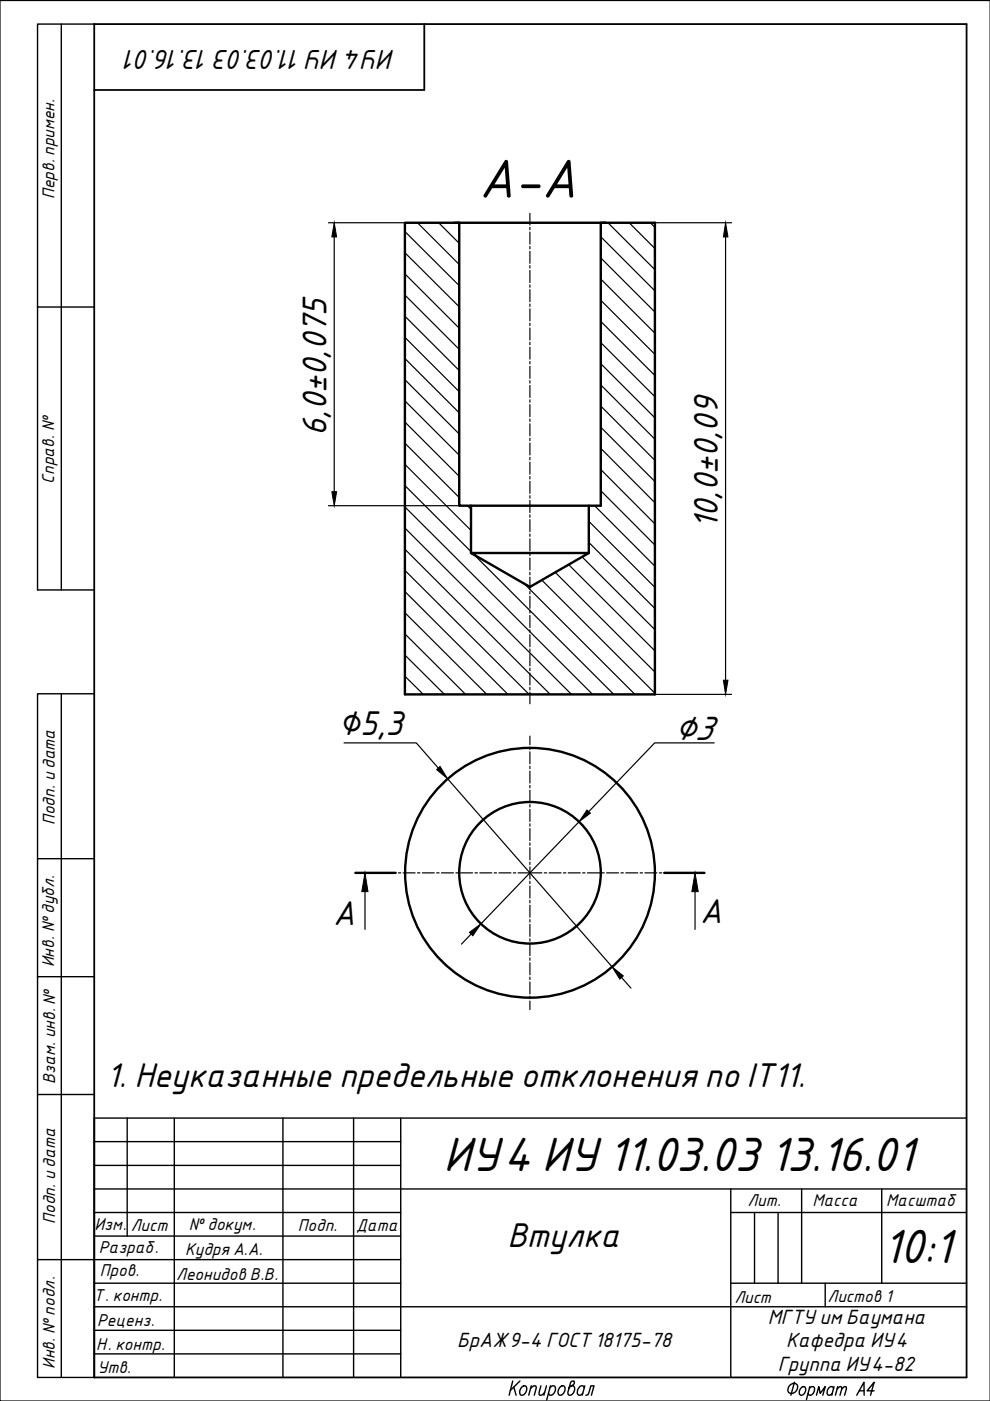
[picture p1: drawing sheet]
<svg xmlns="http://www.w3.org/2000/svg" width="210mm" height="297mm" viewBox="0 0 210 297" stroke-linecap="round" stroke-linejoin="round" font-family="sans-serif">
<!-- layer: KONTUR -->
<path d="M0 .1h209.9v296.9h-209.9z" fill="none" stroke="#000" stroke-width=".25"/>
<path d="M20 5.1h184.9v286.9h-184.9zM90 5.1v14h-70" fill="none" stroke="#000" stroke-width=".38"/>
<!-- layer: 0 -->
<g fill="none" stroke="#000" stroke-width=".25">
<path d="M85.9 58.1l11.5 11.5M85.9 53.6l11.5 11.5M85.9 49.1l11.5 11.5M88.5 47.2l8.9 8.9M93 47.2l4.4 4.4M127.4 59.2l11.5 11.4M127.4 54.7l11.5 11.5M127.4 50.2l11.5 11.5M128.9 47.2l10 10M133.4 47.2l5.5 5.5M137.9 47.2l1 1M85.9 76l11.5 11.5"/>
<path d="M85.9 71.5l11.5 11.5M85.9 67l11.5 11.6M85.9 62.6l11.5 11.5M127.4 77.1l11.5 11.5M127.4 72.6l11.5 11.5M127.4 68.1l11.5 11.5M127.4 63.7l11.5 11.4M85.9 98.5l14 14M85.9 94l11.5 11.5M85.9 89.5l11.5 11.5M85.9 85l11.5 11.5M85.9 80.5l11.5 11.5"/>
<path d="M127.4 99.6l11.5 11.5M127.4 95.1l11.5 11.5M127.4 90.6l11.5 11.5M127.4 86.1l11.5 11.5M127.4 81.6l11.5 11.5M85.9 116.4l30.8 30.8M85.9 112l35.3 35.2M85.9 107.5l39.7 39.7M85.9 102.9l14 14.1M99.1 107.2l.8 .8M100.5 117.6l29.6 29.6M120.6 119.7l18.3 18.3"/>
<path d="M123.4 118.1l15.5 15.4M124.8 115l14.1 14M124.8 110.5l14.1 14M126.1 107.2l12.8 12.8M127.4 104l11.5 11.6M85.9 138.9l8.3 8.3M85.9 134.4l12.8 12.8M85.9 129.9l17.3 17.3M85.9 125.4l21.8 21.8M85.9 120.9l26.3 26.3M111.1 123.7l23.5 23.5M114.9 123l24 24"/>
<path d="M117.7 121.4l21.2 21.1M72.9 157.5h15.4l4.6 5.3M85.9 143.4l3.8 3.8M112.4 156.1v1.8M112.4 158.4v.5M112.4 159.4v2.6M151.4 157.5h-12.6l-14 14.6M94.9 165.1l34.9 39.9M112.4 162.5v.5M112.4 163.5v2.5M112.4 166.5v.5M112.4 167.5v2.6"/>
<path d="M112.4 170.6v.5M112.4 171.6v2.5M112.4 174.7v.5M112.4 175.7v2.5M112.4 178.7v.5M112.4 179.7v2.6M122.8 174.2l-20.8 21.7M77.4 185.1h2.5M77.4 189v8M80.4 185.1h.5M81.4 185.1h2.5M84.5 185.1h.5"/>
<path d="M85.5 185.1h2.5M88.5 185.1h.5M89.5 185.1h2.6M92.6 185.1h.5M93.6 185.1h2.5M96.6 185.1h.6M97.7 185.1h2.5M99.9 198l-2.1 2.2M100.7 185.1h.5M101.7 185.1h2.6M104.8 185.1h.5M105.8 185.1h2.5"/>
<path d="M108.8 185.1h.5M109.9 185.1h5M112.4 182.8v.5M112.4 183.8v2.5M112.4 186.8v.6M112.4 187.9v2.5M112.4 190.9v.5M112.4 191.9v2.6M112.4 195v.5M112.4 196v2.5M112.4 199v.5M115.4 185.1h.5"/>
<path d="M116.4 185.1h2.6M119.5 185.1h.5M120.5 185.1h2.5M123.5 185.1h.5M124.5 185.1h2.6M127.6 185.1h.5M128.6 185.1h2.5M131.7 185.1h.5M132.7 185.1h2.5M135.7 185.1h.5M136.7 185.1h2.6M139.8 185.1h.5"/>
<path d="M140.8 185.1h2.5M143.8 185.1h.6M144.9 185.1h2.5M147.4 189v8M112.4 200.1v2.5M112.4 203.1v.5M112.4 204.1v2.6M112.4 207.2v.5M112.4 208.2v2.5M112.4 211.2v.5M112.4 212.2v1.9M131.8 207.2l2 2.3"/>
<path d="M154.9 292h.1"/>
</g>
<g fill="none" stroke="#000" stroke-width=".3">
<path d="M108.7 292.8l-.8 3M108.9 294.1l.5 1.7M110.2 292.8l-2 2M110.5 294.2l.3-.3 .5-.1a1.19 1.19 0 0 1 .2 1.3 1.19 1.19 0 0 1-1 .7 1.03 1.03 0 0 1 0-1.6zM112.5 294.4l.7-.6 .5 .1-.4 1.9M112.6 293.8l-.5 2M114.7 293.8l-.4 1.9 .5 .1 .7-.6M115.9 293.8l-.6 2M116.6 294.2l.5-.4h.4a1.22 1.22 0 0 1-.9 2l-.3-.4M116.7 293.8l-.8 3M118.6 294.2l.6-.4h.3a1.23 1.23 0 0 1-.8 2 .98 .98 0 0 1-.1-1.6zM121.2 293.8h.3a1.23 1.23 0 0 1-.8 2l-.2-.1-.1-.5 .6-2.1 .4-.3h.3l.1 .1a.9 .9 0 0 1-.9 1l-.3 .3"/>
<path d="M123.9 294.2l-.3-.4a1.19 1.19 0 0 0-1.1 .7 1.19 1.19 0 0 0 .2 1.3l.6-.1 .3-.3M124 293.8l-.6 2M124.2 295.8l.5-.1 .6-1.9h.6l-.5 2M167.6 293.6a.86 .86 0 0 1 1-.3 .86 .86 0 0 1 .5 .8 1.25 1.25 0 0 1-1.9 1.1 1.28 1.28 0 0 1 .4-1.6zM168.4 293.1l-.7 2.7M169.8 294.4l.5-.4h.3a1.11 1.11 0 0 1 .1 1.1 1.11 1.11 0 0 1-.9 .7 .9 .9 0 0 1 0-1.4zM171.6 294.4a.64 .64 0 0 1 1-.3 1.2 1.2 0 0 1-1 1.7l-.3-.4M171.7 294l-.7 2.7M173.1 295.8l.5-1.8 .3 1.4 1.1-1.4-.5 1.8M176.7 294.4l-.1-.3a.87 .87 0 0 0-1.2 .9l.1 .7a.64 .64 0 0 0 .9-.3M176.8 294l-.4 1.8M177.5 294.5l.6-.5 .4 .1-.4 1.7"/>
<path d="M177.6 294l-.5 1.8M178.5 294.5l.6-.5 .4 .1-.4 1.7M181.7 295.8l1.5-2.7v2.7M182.2 294.9h1M185.3 294.9h-1.4l1.4-1.8-.7 2.7"/>
</g>
<!-- layer: 0 -->
<g fill="none" stroke="#000" stroke-width=".51">
<path d="M96.4 47.2h42.5v100h-53v-100h11.5v60h30v-60h1M99.9 107.2v10h24.9l-12.4 7.2-12.5-7.2M124.8 107.2v10M75.4 185.1h8.5M140.8 185.1h8.6"/>
<circle cx="112.4" cy="185" r="26.5"/>
<circle cx="112.4" cy="185" r="15"/>
</g>
<path d="M92.6 163.2l.7-.7 1.6 2.6zM124.5 171.7l.7 .7-2.4 1.8zM77.4 185.1l.6 3.9h-1.3zM99.5 197.7l2.5-1.8-1.8 2.5zM147.4 185.1l.6 3.9h-1.3zM129.8 205l2.4 1.9-.8 .7z" fill="#000" stroke="#000" stroke-width=".21"/>
<g fill="none" stroke="#000" stroke-width=".25">
<path d="M69.6 47.2h26.8M70.9 50.2v54.1M112.4 45.2v2.5M112.4 48.2v.5M112.4 49.2v2.6M112.4 52.3v.5M112.4 53.3v2.5M112.4 56.3v.5M112.4 57.3v2.6M138.9 47.2h16.2M153.8 50.2v94M112.4 60.4v.5"/>
<path d="M112.4 61.4v2.6M112.4 64.5v.5M112.4 65.5v2.5M112.4 68.5v.5M112.4 69.5v2.6M112.4 72.6v.5M112.4 73.6v2.5M112.4 76.7v.5M112.4 77.7v2.5M112.4 80.7v.5M112.4 81.7v2.6M112.4 84.8v.5"/>
<path d="M112.4 85.8v2.5M112.4 88.8v.6M112.4 89.9v2.5M112.4 92.9v.5M112.4 93.9v2.6M112.4 97v.5M112.4 98v2.5M69.6 107.2h27.8M112.4 101v.5M112.4 102.1v2.5M112.4 105.1v.5M112.4 106.1v2.6"/>
<path d="M112.4 109.2v.5M112.4 110.2v2.5M112.4 113.2v.5M112.4 114.2v2.6M112.4 117.3v.5M112.4 118.3v2.5M112.4 121.4v.5M112.4 122.4v2.5M112.4 125.4v.5M112.4 126.4v2.6M112.4 129.5v.5M112.4 130.5v2.5"/>
<path d="M112.4 133.5v.6M112.4 134.6v2.5M112.4 137.6v.5M112.4 138.6v2.6M112.4 141.7v.5M112.4 142.7v2.5M112.4 145.7v.5M112.4 146.8v2.4M138.9 147.2h16.2"/>
</g>
<path d="M70.9 47.2l.5 3h-1zM153.8 47.2l.5 3h-.9zM70.4 104.3h1l-.5 2.9zM153.4 144.2h.9l-.5 3z" fill="#000" stroke="#000" stroke-width=".21"/>
<!-- layer: 0 -->
<g fill="none" stroke="#000" stroke-width=".3">
<path d="M13 5.1v120M20 5.1h-12v60h12M8 65.1v60h12M13 147.1v144.9M20 147.1h-12v35M20 182.1h-12v25M20 207.1h-12v25M20 232.1h-12v35M20 237.1h184.9M27 237.1v25M37 237.1v54.9M60 237.1v54.9"/>
<path d="M75 237.1v54.9M85 237.1v54.9M20 257.1h65M85 252.1h119.9M154.9 257.1h50M154.9 252.1v39.9M170 252.1v20M186.9 252.1v20M20 267.1h-12v24.9h12M20 262.1h65M85 277.1h119.9M154.9 272.1h50"/>
<path d="M175 272.1v5"/>
</g>
<!-- layer: 4 -->
<path d="M20 252.1h65M20 247.1h65M20 242h65M160 257.1v15M165 257.1v15M20 272.1h65M20 267.1h65M20 277.1h65M20 287h65M20 282.1h65" fill="none" stroke="#000" stroke-width=".3"/>
<text font-size="11.2" x="101.6" y="41.9">А-А</text>
<g font-size="9.8">
<text x="94.1" y="248.3">ИУ4 ИУ11.03.03 13.16.01</text>
<text x="187.2" y="267.7">10:1</text>
</g>
<g font-size="7">
<text x="69.3" y="92.4" transform="rotate(-90 69.3 92.4)">6,0±0,075</text>
<text x="152.2" y="112.2" transform="rotate(-90 152.2 112.2)">10,0±0,09</text>
<text x="71.7" y="155.9">∅5,3</text>
<text x="142.6" y="156.9">∅3</text>
<text x="70.7" y="196">А</text>
<text x="148.4" y="195.7">А</text>
<text x="22.6" y="230.4">1. Неуказанные предельные отклонения по IT11.</text>
<text x="107.6" y="264.4">Втулка</text>
</g>
<text font-size="5.6" x="83.8" y="10.5" transform="rotate(-180 83.8 10.5)">ИУ4 ИУ11.03.03 13.16.01</text>
<g font-size="4.2">
<text x="162.8" y="280.7">МГТУ им Баумана</text>
<text x="96.9" y="285.6">БрАЖ9-4 ГОСТ18175-78</text>
<text x="166.7" y="285.7">Кафедра ИУ4</text>
<text x="164.9" y="290.6">Группа ИУ4-82</text>
</g>
<g font-size="3.5">
<text x="11.6" y="42.2" transform="rotate(-90 11.6 42.2)">Перв. примен.</text>
<text x="11.5" y="102.5" transform="rotate(-90 11.5 102.5)">Справ. №</text>
<text x="11.6" y="174.9" transform="rotate(-90 11.6 174.9)">Подп. и дата</text>
<text x="11.5" y="205.1" transform="rotate(-90 11.5 205.1)">Инв. №дубл.</text>
<text x="11.7" y="229.8" transform="rotate(-90 11.7 229.8)">Взам. инв. №</text>
<text x="158.5" y="255.6">Лит.</text>
<text x="172.3" y="255.6">Масса</text>
<text x="187.9" y="255.7">Масштаб</text>
<text x="11.7" y="259.4" transform="rotate(-90 11.7 259.4)">Подп. и дата</text>
<text x="20" y="260.8">Изм.</text>
<text x="27.7" y="260.9">Лист</text>
<text x="40" y="260.8">№ докум.</text>
<text x="63.2" y="261">Подп.</text>
<text x="75.5" y="261">Дата</text>
<text x="21" y="265.8">Разраб.</text>
<text x="39.2" y="266.2">Кудря А.А.</text>
<text x="19.9" y="275.8">Т. контр.</text>
<text x="21.2" y="270.6">Пров.</text>
<text x="37.4" y="271.5">Леонидов В.В.</text>
<text x="20.6" y="281.2">Реценз.</text>
<text x="155.7" y="276.2">Лист</text>
<text x="175.5" y="276">Листов 1</text>
<text x="20.4" y="286.2">Н. контр.</text>
<text x="11.6" y="290.3" transform="rotate(-90 11.6 290.3)">Инв. №подл.</text>
<text x="20.7" y="291.1">Утв.</text>
</g>
</svg>
